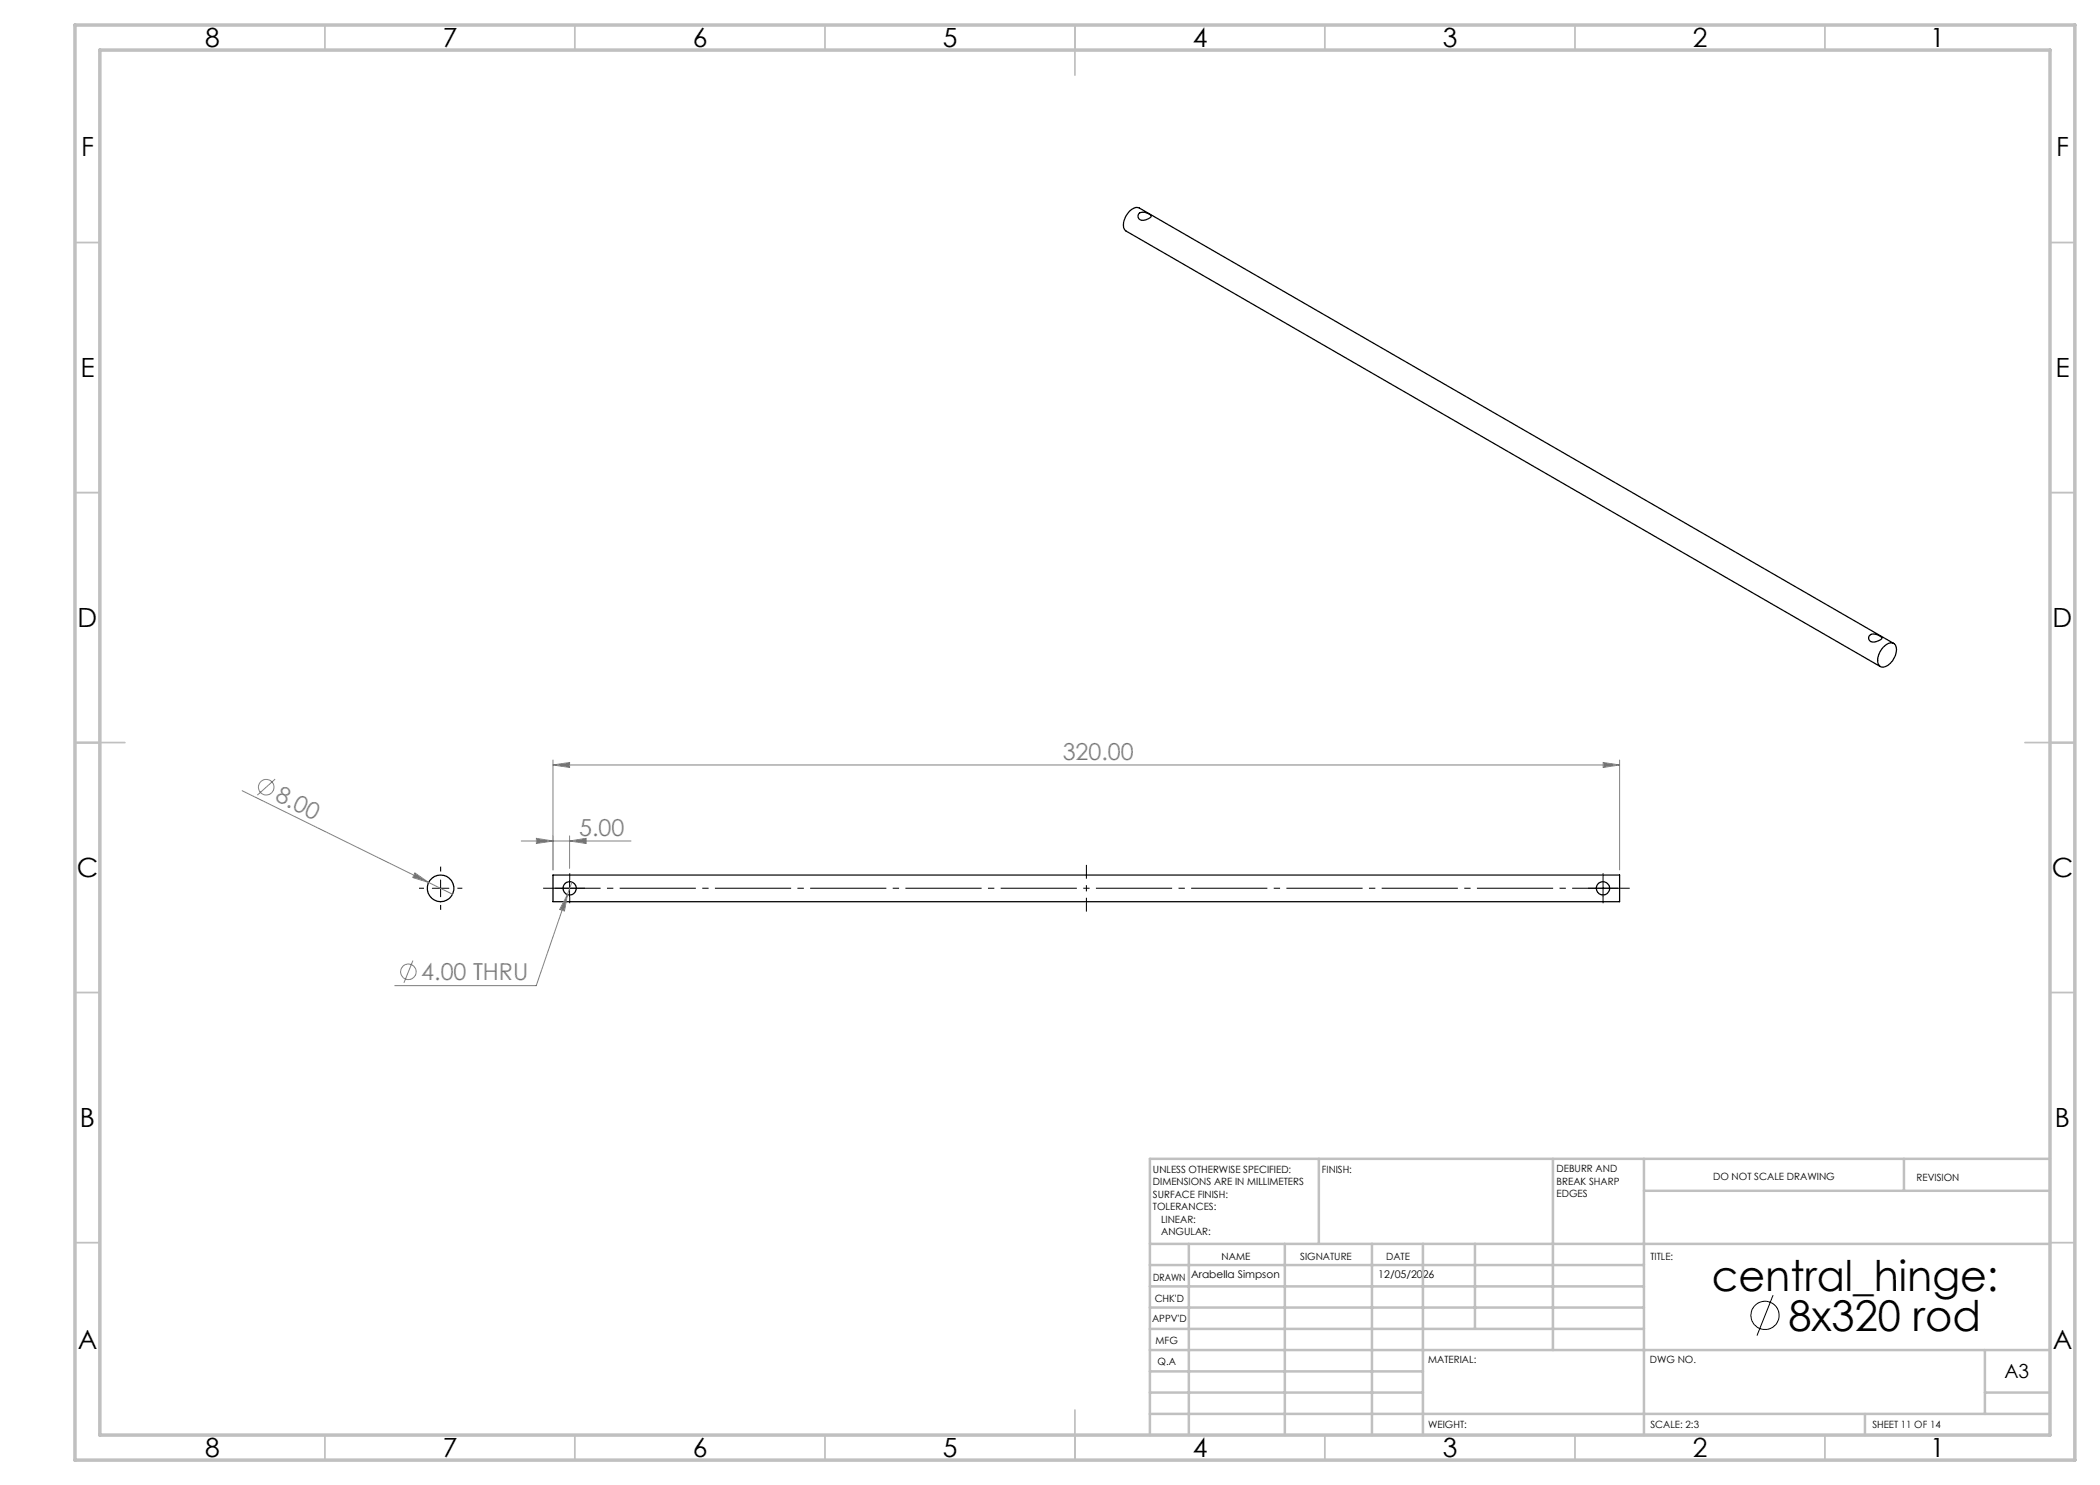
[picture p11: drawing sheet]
<svg xmlns="http://www.w3.org/2000/svg" width="420mm" height="297mm" viewBox="0 0 420 297" stroke-linecap="round" stroke-linejoin="round" font-family="sans-serif">
<g fill="none" stroke="#000" stroke-width=".25">
<path d="M227.7 42.8a1.78 1.78 0 0 1 2.6 .5 1.95 1.95 0 0 1-2.5 .4l-.2-.3zM373.9 127.1a1.83 1.83 0 0 1 2.5 .5 1.98 1.98 0 0 1-2.5 .5l-.2-.3zM376.7 129.4a1.51 1.51 0 0 1 2.4-.4 3.7 3.7 0 0 1-2.4 4.4 1.3 1.3 0 0 1-1.1-1.9 4.5 4.5 0 0 1 1.1-2.1zM378.7 128.7l-150.8-87.1a2.03 2.03 0 0 0-2.4 1.2 3.1 3.1 0 0 0-.6 3.1l.2 .3 151 87.1M110.6 175h213.3v5.3h-213.3z"/>
<circle cx="88.1" cy="177.7" r="2.66"/>
<circle cx="113.9" cy="177.7" r="1.33"/>
<circle cx="320.6" cy="177.7" r="1.33"/>
</g>
<g fill="none" stroke="#808080" stroke-width=".2">
<path d="M48.4 158.1l42.1 20.8M55 155.8l-3.5 3.2M110.6 153l3.3-.5v1zM110.6 152v22M110.6 153h213.3M320.6 152.5l3.3 .5-3.3 .5zM323.9 152v22M83 174.6l2.7 1.9-3.2-1zM104.2 168.2h22M107.3 167.7l3.3 .5-3.3 .5zM113.5 178.9l-.6 3.3-1-.3zM113.5 178.9l-6.3 18.2h-28.2"/>
<path d="M113.9 168.2l3.3-.5v1zM113.9 167.2v6.5M114.4 176.4l-.9 2.5M82.6 192.1l-1.8 4.5"/>
<circle cx="53.2" cy="157.4" r="1.55"/>
<circle cx="81.7" cy="194.4" r="1.56"/>
</g>
<g fill="none" stroke="#000" stroke-width=".2">
<path d="M86.5 177.7h3.3M88.1 176v3.3M112.3 177.7h3.3M113.9 176v3.3M318.9 177.7h3.4M320.6 176v3.3M354.6 259l-3.2 8.1"/>
<circle cx="353" cy="263.1" r="2.83"/>
</g>
<path d="M84.8 177.6h-1M88.1 174.3v-1M91.5 177.6h1M112.3 177.6h-1.4M113.9 176v-1.4M113.9 179.3v1.3M115.6 177.6h1.3M318.9 177.6h-1.3M320.6 176v-1.4M320.6 179.3v1.3M322.3 177.6h1.3M88.1 181v1" fill="none" stroke="#000" stroke-width=".2" stroke-dasharray="15.2 1.3 1.3 1.3" stroke-linecap="butt"/>
<path d="M325.9 177.6h-217.3" fill="none" stroke="#000" stroke-width=".2" stroke-dasharray="15.2 1.3 1.3 1.3" stroke-dashoffset="3.7" stroke-linecap="butt"/>
<path d="M217.3 173v9.3" fill="none" stroke="#000" stroke-width=".2" stroke-dasharray="15.2 1.3 1.3 1.3" stroke-dashoffset="12.5" stroke-linecap="butt"/>
<g fill="none" stroke="#c0c0c0" stroke-width=".35">
<path d="M65 5v5M115 5v5M165 5v5M215 5v10M265 5v5M315 5v5M365 5v5M15 48.5h5M410 48.5h5M15 98.5h5M410 98.5h5M15 148.5h10"/>
<path d="M405 148.5h10M15 198.5h5M410 198.5h5M15 248.5h5M410 248.5h5M65 287v5M115 287v5M165 287v5M215 282v10M265 287v5M315 287v5M365 287v5"/>
</g>
<g fill="none" stroke="#c0c0c0" stroke-width=".5">
<path d="M263.8 231.8v17M310.6 231.8v38.2M328.8 231.8v55.2M328.8 238.2h81.2M380.8 231.8v6.4M410 231.8h-180v55.2M230 248.8h180M230 257.3h98.8M230 253h98.8M237.8 248.8v38.2M257 248.8v38.2M274.4 248.8v38.2"/>
<path d="M284.6 248.8v38.2M295 248.8v17M230 265.8h98.8M230 261.5h98.8M230 278.5h54.6M230 274.3h54.6M230 270h180M397 278.5h13M397 270v12.8M230 282.8h180M373 282.8v4.2"/>
</g>
<path d="M15 5h400v287h-400zM20 10h390v277h-390z" fill="none" stroke="#c0c0c0" stroke-width=".7"/>
<g fill="#808080">
<path d="M83 174.6l2.7 1.9-3.2-1z"/>
<path d="M113.5 178.9l-.6 3.3-1-.3z"/>
<path d="M320.6 152.5l3.3 .5-3.3 .5zM110.6 153l3.3-.5v1z"/>
<path d="M107.3 167.7l3.3 .5-3.3 .5zM113.9 168.2l3.3-.5v1z"/>
</g>
<g font-size="8.5">
<text x="342.3" y="258.1">central_hinge:</text>
<text x="357.7" y="266.3">8x320 rod</text>
</g>
<g font-size="5.3">
<text x="41" y="9.5">8</text>
<text x="88.5" y="9.5">7</text>
<text x="138.5" y="9.5">6</text>
<text x="188.5" y="9.5">5</text>
<text x="238.5" y="9.5">4</text>
<text x="288.5" y="9.5">3</text>
<text x="338.5" y="9.5">2</text>
<text x="386" y="9.5">1</text>
<text x="16.2" y="31.2">F</text>
<text x="411.2" y="31.2">F</text>
<text x="16.1" y="75.5">E</text>
<text x="411.1" y="75.5">E</text>
<text x="15.5" y="125.5">D</text>
<text x="410.5" y="125.5">D</text>
<text x="15.4" y="175.5">C</text>
<text x="410.4" y="175.5">C</text>
<text x="16" y="225.5">B</text>
<text x="411" y="225.5">B</text>
<text x="15.5" y="269.7">A</text>
<text x="410.5" y="269.7">A</text>
<text x="41" y="291.5">8</text>
<text x="88.5" y="291.5">7</text>
<text x="138.5" y="291.5">6</text>
<text x="188.5" y="291.5">5</text>
<text x="238.5" y="291.5">4</text>
<text x="288.5" y="291.5">3</text>
<text x="338.5" y="291.5">2</text>
<text x="386" y="291.5">1</text>
</g>
<g font-size="4.7" fill="#808080">
<text x="212.5" y="152">320.00</text>
<text x="54.8" y="160.1" transform="rotate(26 54.8 160.1)">8.00</text>
<text x="115.9" y="167.2">5.00</text>
<text x="84.3" y="196.1">4.00 THRU</text>
</g>
<text font-size="3.9" x="400.9" y="275.5">A3</text>
<g font-size="2.1">
<text x="238.2" y="255.7">Arabella Simpson</text>
<text x="275.7" y="255.7">12/05/2026</text>
</g>
<g font-size="2">
<text x="230.6" y="234.6">UNLESS OTHERWISE SPECIFIED:</text>
<text x="230.6" y="237.1">DIMENSIONS ARE IN MILLIMETERS</text>
<text x="230.6" y="239.6">SURFACE FINISH:</text>
<text x="264.4" y="234.6">FINISH:</text>
<text x="311.3" y="234.5">DEBURR AND</text>
<text x="311.3" y="237">BREAK SHARP</text>
<text x="311.3" y="239.5">EDGES</text>
<text x="342.6" y="236">DO NOT SCALE DRAWING</text>
<text x="383.3" y="236.2">REVISION</text>
<text x="230.6" y="242.1">TOLERANCES:</text>
<text x="232.2" y="244.6">LINEAR:</text>
<text x="232.2" y="247.1">ANGULAR:</text>
<text x="244.3" y="252">NAME</text>
<text x="260" y="251.9">SIGNATURE</text>
<text x="277.2" y="251.9">DATE</text>
<text x="330.1" y="251.9">TITLE:</text>
<text x="230.6" y="256.1">DRAWN</text>
<text x="230.9" y="260.3">CHK'D</text>
<text x="230.4" y="264.4">APPV'D</text>
<text x="231.1" y="268.8">MFG</text>
<text x="231.5" y="273">Q.A</text>
<text x="285.6" y="272.5">MATERIAL:</text>
<text x="330" y="272.5">DWG NO.</text>
<text x="285.6" y="285.5">WEIGHT:</text>
<text x="330.1" y="285.6">SCALE: 2:3</text>
<text x="374.5" y="285.6">SHEET 11 OF 14</text>
</g>
</svg>
